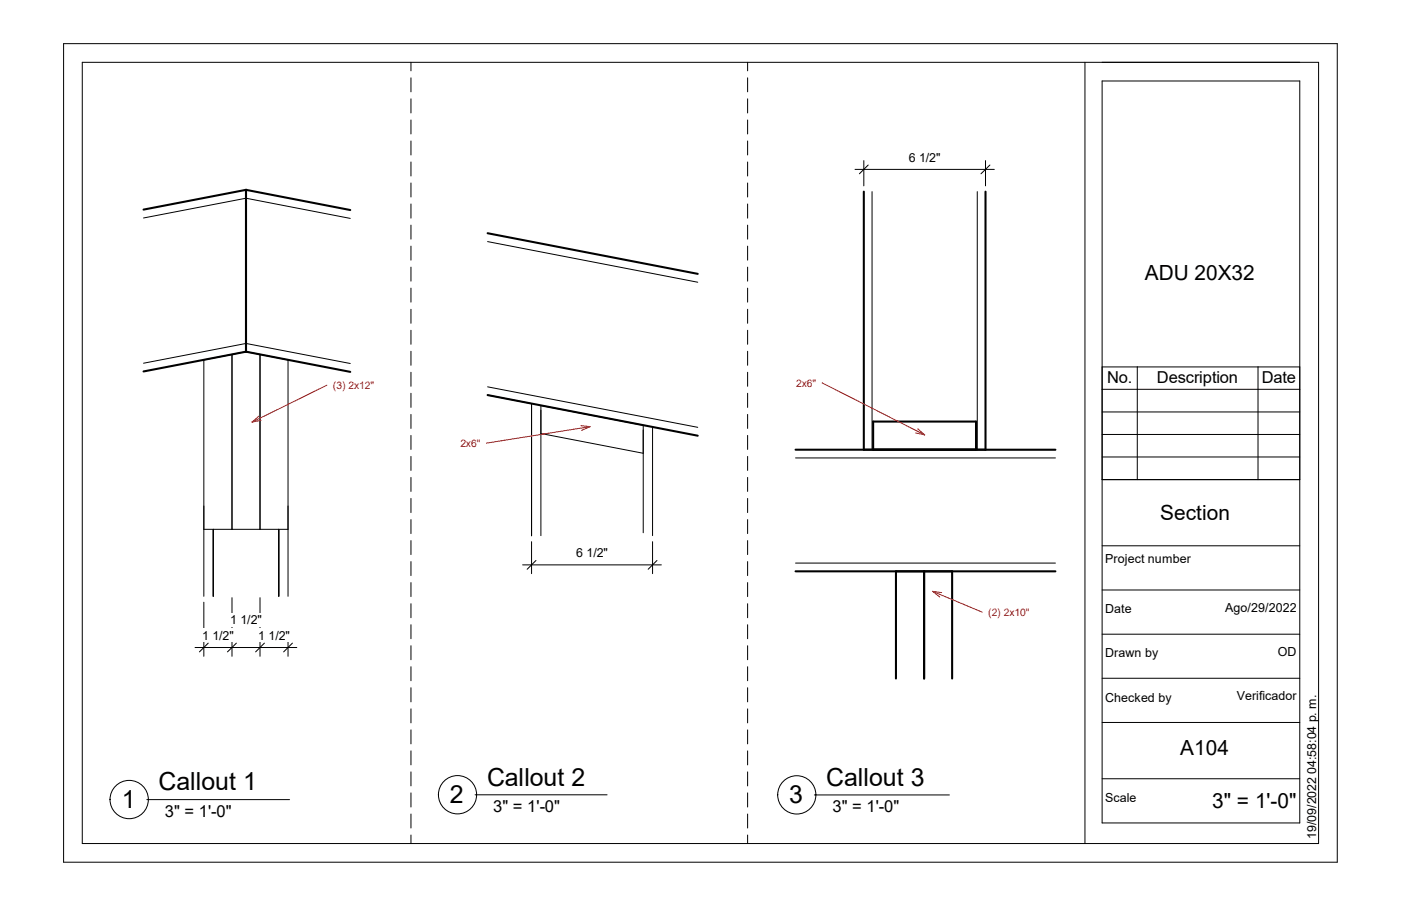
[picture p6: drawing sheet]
<svg xmlns="http://www.w3.org/2000/svg" width="432mm" height="279mm" viewBox="0 0 432 279" stroke-linecap="round" stroke-linejoin="round" font-family="sans-serif">
<g fill="none" stroke="#000" stroke-width=".31">
<path d="M126.7 19.2v2.6M230.4 19.2v2.6M126.7 24v4.3M126.7 30.5v4.3M126.7 37v4.3M230.4 24v4.3M230.4 30.5v4.3M230.4 37v4.3M126.7 43.5v4.3M126.7 50v4.3M126.7 56.4v4.3M230.4 43.5v4.3"/>
<path d="M230.4 50v4.3M230.4 56.4v4.3M268.8 59.1v79.6M301.2 59.1v79.6M303.7 59.1v79.6h21.6M44.2 67.2l31.6-6.1 32.1 6.3M126.7 62.9v4.4M126.7 69.4v4.3M126.7 75.9v4.3M150.3 74.5l64.8 12.5M230.4 62.9v4.4M230.4 69.4v4.3"/>
<path d="M230.4 75.9v4.3M126.7 82.4v4.3M126.7 88.9v4.3M126.7 95.4v4.3M230.4 82.4v4.3M230.4 88.9v4.3M230.4 95.4v4.3M44.2 112l31.6-6.1 32.1 6.2M71.5 109.3v53.9M80.1 109.3v53.9M126.7 101.9v4.3M126.7 108.3v4.3"/>
<path d="M126.7 114.8v4.3M150.3 119.3l64.8 12.5M230.4 101.9v4.3M230.4 108.3v4.3M230.4 114.8v4.3M126.7 121.3v4.3M126.7 127.8v4.3M126.7 134.3v4.3M150.3 121.8l13.5 2.7v40.7M166.7 133.7l31.5 6.1M201.1 131.7v33.5M230.4 121.3v4.3"/>
<path d="M230.4 127.8v4.3M230.4 134.3v4.3M126.7 140.8v4.3M126.7 147.2v4.4M126.7 153.7v4.4M230.4 140.8v4.3M230.4 147.2v4.4M230.4 153.7v4.4M245.2 141.2h80.1M62.8 163.2h26M65.7 163.2v20.7M85.9 163.2v20.7"/>
<path d="M126.7 160.2v4.3M126.7 166.7v4.3M126.7 173.2v4.3M126.7 179.7v4.3M198.2 164.3v-33.2l-31.5-6v40.1M230.4 160.2v4.3M230.4 166.7v4.3M230.4 173.2v4.3M230.4 179.7v4.3M245.2 173.7h80.1M60.1 199.7h31.4M62.8 183.9v-72.9l13-2.5 13 2.5v72.9"/>
<path d="M62.8 185.7v16.7M64.2 198.3l-2.7 2.7M71.5 184.3v18.1M72.9 198.3l-2.8 2.7M80.1 184.3v18.1M81.5 198.3l-2.7 2.7M88.8 194.1v8.3M90.1 198.3l-2.7 2.7M126.7 186.2v4.3M126.7 192.7v4.3M126.7 199.1v4.4M230.4 186.2v4.3"/>
<path d="M230.4 192.7v4.3M230.4 199.1v4.4M126.7 205.6v4.3M126.7 212.1v4.4M126.7 218.6v4.3M230.4 205.6v4.3M230.4 212.1v4.4M230.4 218.6v4.3M126.7 225.1v4.3M126.7 231.6v4.3M126.7 238v4.4M230.4 225.1v4.3"/>
<path d="M230.4 231.6v4.3M230.4 238v4.4M126.7 244.5v4.4M126.7 251v4.4M126.7 257.5v2.6M230.4 244.5v4.4M230.4 251v4.4M230.4 257.5v2.6"/>
</g>
<g fill="none" stroke="#000" stroke-width=".64">
<path d="M75.8 58.5l32.1 6.3M75.8 58.5v50M75.8 58.5l-31.6 6.1M266.2 59.1v79.6M303.7 59.1v79.6M150.3 71.9l64.8 12.6M75.8 108.5l32.1 6.2M75.8 108.5l-31.6 6.1M150.3 121.8l64.8 12.6M245.2 138.7h80.1M269.1 130h31.7v8.6h-31.7zM245.2 176.2h80.1"/>
<path d="M276.1 176.2v33.1M284.8 176.2v33.1M293.5 176.2v33.1"/>
</g>
<g fill="#fff">
<path d="M62.3 193.8h9.8v4.3h-9.8z"/>
<path d="M70.9 189h9.8v4.3h-9.8z"/>
<path d="M79.5 193.8h9.9v4.3h-9.9z"/>
</g>
<path d="M100.8 118.8l-23.1 11.4M79.8 128.3l-2.1 1.9M80.4 129.6l-2.7 .6" fill="none" stroke="#f00" stroke-width=".31"/>
<path d="M102.6 117h12.8v3.6h-12.8z" fill="#fff"/>
<path d="M161.1 174.2h42.7M163.8 167v9.9M165.2 172.8l-2.7 2.8M201.1 167v9.9M202.5 172.8l-2.7 2.8" fill="none" stroke="#000" stroke-width=".31"/>
<path d="M177.6 168.3h9.8v4.3h-9.8z" fill="#fff"/>
<path d="M179 131.3l2.9 .3M181.9 131.6l-32 5.1M181.9 131.6l-2.6 1.1" fill="none" stroke="#f00" stroke-width=".31"/>
<path d="M141.9 134.9h6.2v3.6h-6.2z" fill="#fff"/>
<path d="M263.5 52.2h43M266.2 49.5v7.8M267.6 50.9l-2.7 2.7M303.7 49.5v7.8M305.1 50.9l-2.8 2.7" fill="none" stroke="#000" stroke-width=".31"/>
<path d="M280.1 46.4h9.8v4.3h-9.8z" fill="#fff"/>
<path d="M253.4 118.1h.1M253.4 118.1l31.6 16M282.2 133.5l2.8 .6M282.9 132.2l2.1 1.9" fill="none" stroke="#f00" stroke-width=".31"/>
<path d="M245.4 116.4h6.2v3.6h-6.2z" fill="#fff"/>
<path d="M287.4 182.4l2.8 .4M287.4 182.4l2.2 1.7M287.4 182.4l15.3 6.4" fill="none" stroke="#f00" stroke-width=".31"/>
<path d="M304.5 187h12.8v3.6h-12.8z" fill="#fff"/>
<path d="M19.6 13.5h392.6v252.4h-392.6zM25.4 19.2h381v240.9h-381zM334.4 19.2v240.9M339.7 25h60.9v228.8h-60.9zM339.7 147.9h60.9M339.7 168.3h60.9M339.7 181.9h60.9M339.7 195.6h60.9M339.7 209.2h60.9M339.7 222.8h60.9M339.7 240.2h60.9" fill="none" stroke="#000" stroke-width=".31"/>
<g fill="#fff">
<path d="M340.7 243.9h9.6v4.3h-9.6z"/>
<path d="M340.7 212.9h20.4v4.4h-20.4z"/>
<path d="M340.7 199.3h16.3v4.3h-16.3z"/>
<path d="M340.7 185.7h8.1v4.3h-8.1z"/>
<path d="M340.7 170.3h26.4v4.3h-26.4z"/>
</g>
<g fill="none" stroke="#000" stroke-width=".31">
<path d="M339.7 113.2h60.9v34.7h-60.9zM350.5 113.2v34.7M387.7 113.2v34.7M339.7 134h60.9M339.7 127h60.9M339.7 120.1h60.9M339.7 140.9h60.9M45.3 246.6h43.9M146.4 245.1h40.7M251 245.2h41.6"/>
<circle cx="39.8" cy="246.6" r="5.9"/>
<circle cx="141" cy="245.1" r="5.9"/>
<circle cx="245.6" cy="245.1" r="5.9"/>
</g>
<g font-size="7.7">
<text x="48.9" y="243.8">Callout 1</text>
<text x="150.1" y="242.3">Callout 2</text>
<text x="254.7" y="242.3">Callout 3</text>
<text x="37.5" y="249.2">1</text>
<text x="138.7" y="247.7">2</text>
<text x="243.2" y="247.7">3</text>
</g>
<g font-size="6.4">
<text x="352.8" y="86.3">ADU 20X32</text>
<text x="357.6" y="160.4">Section</text>
<text x="363.7" y="232.8">A104</text>
<text x="373.6" y="249.1">3&quot; = 1'-0&quot;</text>
</g>
<g font-size="5.1">
<text x="341.2" y="118.2">No.</text>
<text x="356.6" y="118.2">Description</text>
<text x="388.9" y="118.2">Date</text>
<text x="50.8" y="252">3&quot; = 1'-0&quot;</text>
<text x="152" y="250.5">3&quot; = 1'-0&quot;</text>
<text x="256.6" y="250.5">3&quot; = 1'-0&quot;</text>
</g>
<g font-size="3.8">
<text x="280.1" y="49.8">6 1/2&quot;</text>
<text x="177.6" y="171.7">6 1/2&quot;</text>
<text x="340.7" y="173.7">Project number</text>
<text x="340.7" y="189.1">Date</text>
<text x="377.6" y="188.6">Ago/29/2022</text>
<text x="62.3" y="197.2">1 1/2&quot;</text>
<text x="70.9" y="192.4">1 1/2&quot;</text>
<text x="79.5" y="197.2">1 1/2&quot;</text>
<text x="340.7" y="202.7">Drawn by</text>
<text x="393.9" y="202.2">OD</text>
<text x="381.2" y="215.8">Verificador</text>
<text x="340.7" y="216.4">Checked by</text>
<text x="340.7" y="247.4">Scale</text>
<text x="405.7" y="258.7" transform="rotate(-90 405.7 258.7)">19/09/2022 04:58:04 p. m.</text>
</g>
<g font-size="3.2" fill="#f00">
<text x="102.6" y="119.8">(3) 2x12&quot;</text>
<text x="245.4" y="119.2">2x6&quot;</text>
<text x="141.9" y="137.8">2x6&quot;</text>
<text x="304.5" y="189.9">(2) 2x10&quot;</text>
</g>
</svg>
